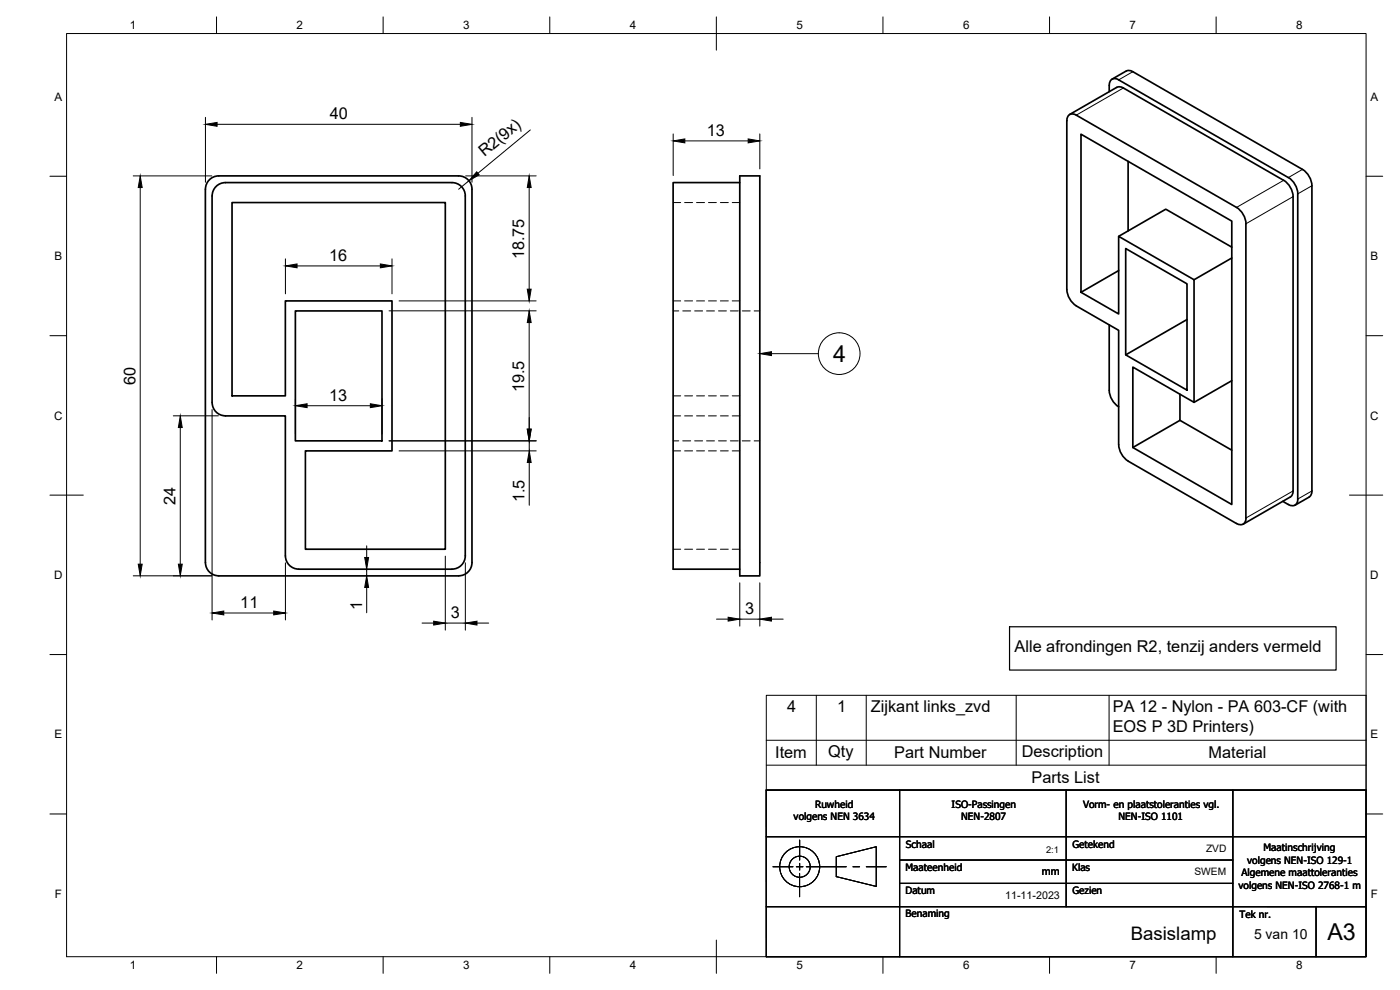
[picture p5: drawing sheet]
<svg xmlns="http://www.w3.org/2000/svg" width="420mm" height="297mm" viewBox="0 0 420 297" stroke-linecap="round" stroke-linejoin="round" font-family="sans-serif">
<!-- layer: Visible -->
<g fill="none" stroke="#000" stroke-width=".51">
<path d="M320.2 36.2v50.7M320.2 36.2a1.73 1.73 0 0 1 .8-1.8 1.73 1.73 0 0 1 2 .2l48.1 27.6a6.2 6.2 0 0 1 2.8 4.9v88.3M321 34.4l14.2-8.2 .7-.2 .8 .2 48.5 27.9a6.1 6.1 0 0 1 2.9 4.9l-.1 88.8-.2 .8-.6 .5-14.1 8.2M332.9 27.5a4 4 0 0 1 .6-3.6 1.86 1.86 0 0 1 2.2 .1l51 29.3M340 21.5l50.9 29.3M340 21.5l-.9-.3h-.8l-4.6 2.6M62.8 53.9a4 4 0 0 1 2.8-1.1h72.1a4 4 0 0 1 3.9 4v112a4 4 0 0 1-4 4h-72a4 4 0 0 1-4-4l.1-112a4 4 0 0 1 1.1-2.9zM63.6 58.8v62M63.7 58.8a4 4 0 0 1 3.9-4h68a4 4 0 0 1 4 4M139.6 58.8v108a4 4 0 0 1-4 4h-45.9a4 4 0 0 1-4-4M222 54.8h-20v116h20M222 52.8h6v120h-6z"/>
<path d="M324.4 40.3l45.3 26v85.1l-29.7-17.1v-24.2l18.4 10.6v-36.8l-22.7-13v23.3l-11.3-6.5zM338.6 48.4v20.9M386.7 53.3a6.1 6.1 0 0 1 2.8 4.9v91.5a1.74 1.74 0 0 1-.8 1.8 1.74 1.74 0 0 1-2-.1M390.9 50.8a6.2 6.2 0 0 1 2.8 4.9v91.6l-.1 .9-.4 .7-4.6 2.7M69.6 60.8h64v104h-41.9v-29.5h25.9v-45h-32v28.5h-16zM335.7 70.9l14.2-8.1 19.8 11.4M337.8 74.6l18.4 10.6v31.9l-18.4-10.6zM369.7 77.4l-11.3 6.5M88.6 93.3h26v39h-26zM320.2 86.9a6.2 6.2 0 0 0 2.8 4.9l12.7 7.3v34.3a6.3 6.3 0 0 0 2.9 4.9l32.5 18.8M332.9 97.5v19.7a6.2 6.2 0 0 0 2.8 4.8M335.7 81.2l-11.3 6.5"/>
<path d="M356.2 95.9l-18.4 10.6M354.1 118.3v7.8l-14.1 8.2M369.7 114.2l-11.3 6.5M63.7 120.8a4 4 0 0 0 4 4h17.9v42M354.1 126.1l15.6 9M373.9 155.4a1.74 1.74 0 0 1-.8 1.8 1.74 1.74 0 0 1-2-.1M385 150.4l1.7 1"/>
</g>
<!-- layer: Visible Narrow -->
<path d="M337.1 26.4l-14.1 8.2M340 21.5l-4.3 2.5M385.2 54.1l-14.1 8.1M388.1 59l-14.2 8.1M390.9 50.8l-4.2 2.5M393.7 55.7l-4.2 2.5M388.1 147.3l-14.2 8.1M393.7 147.3l-4.2 2.4" fill="none" stroke="#000" stroke-width=".3"/>
<!-- layer: Hidden -->
<g fill="none" stroke="#000" stroke-width=".3">
<path d="M202 60.8h2.3M205.5 60.8h2.4M209 60.8h2.4M212.6 60.8h2.4M216.2 60.8h2.4M219.8 60.8h2.2M202 90.3h2.3M202 93.3h1.7M204.9 93.3h2.4M205.5 90.3h2.4M208.5 93.3h2.4M209 90.3h2.4"/>
<path d="M212 93.3h2.4M212.6 90.3h2.4M215.6 93.3h2.4M216.2 90.3h2.4M219.2 93.3h2.4M219.8 90.3h2.2M222.8 93.3h2.3M226.3 93.3h1.7M202 118.8h2.3M205.5 118.8h2.4M209 118.8h2.4M212.6 118.8h2.4"/>
<path d="M216.2 118.8h2.4M219.8 118.8h2.2M202 124.8h2.3M202 135.3h2.3M202 132.3h1.7M204.9 132.3h2.4M205.5 124.8h2.4M205.5 135.3h2.4M208.5 132.3h2.4M209 124.8h2.4M209 135.3h2.4M212 132.3h2.4"/>
<path d="M212.6 124.8h2.4M212.6 135.3h2.4M215.6 132.3h2.4M216.2 124.8h2.4M216.2 135.3h2.4M219.2 132.3h2.4M219.8 124.8h2.2M219.8 135.3h2.2M222.8 132.3h2.3M226.3 132.3h1.7M202 164.8h2.3M205.5 164.8h2.4"/>
<path d="M209 164.8h2.4M212.6 164.8h2.4M216.2 164.8h2.4M219.8 164.8h2.2"/>
</g>
<!-- layer: TitleBlock -->
<g fill="none" stroke="#000" stroke-width=".3">
<path d="M240 252.1v5.9M240 259v2.1M251 257.1l12-3.1v12l-12-3zM232 260.1h6M239 260.1h2M240 262.1v7M242 260.1h12M256 260.1h2M260 260.1h6"/>
<circle cx="240" cy="260" r="6"/>
<circle cx="240" cy="260" r="3.2"/>
</g>
<path d="M230 237.1h180v49.9h-180zM270 237.1v49.9M320 237.1v35M370 237.1v49.9M230 251h180M270 258h100M230 272l180 .1M270 265.1h100M395 272v15" fill="none" stroke="#000" stroke-width=".36"/>
<!-- layer: Border -->
<g fill="none" stroke="#000" stroke-width=".3">
<path d="M20 10.1h390v276.9h-390zM65 5.1v5M115 5.1v5M165 5.1v5M215 5.1v10M265 5.1v5M315 5.1v5M365 5.1v5M15 52.9h5M410 52.9h5M15 100.7h5M410 100.7h5"/>
<path d="M15 148.6h10M405 148.6h10M15 196.4h5M410 196.4h5M15 244.2h5M410 244.2h5M65 287v5M115 287v5M165 287v5M215 282.1v9.9M265 287v5M315 287v5"/>
<path d="M365 287v5"/>
</g>
<!-- layer: FD_Dimensions -->
<g fill="none" stroke="#000" stroke-width=".3">
<path d="M61.7 35.2v19.5M65.2 37.3h73M141.6 35.2v19.5M159.2 39l-15.8 13M40 52.8h23.6M42.1 56.3v113M139.8 52.8h21.1M140.7 54.2l-3.1 2.6M158.8 56.3v30.5M202 40.2v12.5M205.5 42.3h19M228 40.2v10.5"/>
<path d="M85.7 77.7v10.5M89.2 79.8h25M117.6 77.7v10.5M116.8 93.3h44.1M119.8 90.3h41.1M158.8 96.8v32M88.6 119.6v10.6M114.7 119.6v10.6M52 124.8h13.6M54.1 128.3v41M63.6 122.9v63.1M92.2 121.7h18.9"/>
<path d="M116.8 132.3h44.1M119.8 135.3h41.1M158.8 132.3v3M158.8 138.8v12.8M40 172.8h23.6M85.7 168.9v17.1M110 163.8v3.5M110 170.8v2M110 176.3v7.6M133.6 166.9v22.2M139.7 168.9v20.2M222 174.9v13"/>
<path d="M228 174.9v13M67.2 183.9h14.9M126.7 187h3.5M133.6 187h6.1M143.2 187h3.5M215 185.8h3.5M222 185.8h6M231.5 185.8h3.5"/>
</g>
<g fill="#000" stroke="#000" stroke-width=".3">
<path d="M61.7 37.3l3.5-.6v1.2zM138.2 36.7l3.4 .6-3.4 .6zM42.1 52.8l.6 3.5h-1.2zM143.1 51.5l.7 .9-3.1 1.8zM158.8 52.8l.6 3.5h-1.2zM202 42.3l3.5-.6v1.2zM224.5 41.7l3.5 .6-3.5 .6zM85.7 79.8l3.5-.6v1.2zM114.2 79.2l3.4 .6-3.4 .6zM158.8 93.3l.6 3.5h-1.2zM158.2 86.8h1.2l-.6 3.5zM54.1 124.8l.6 3.5h-1.2z"/>
<path d="M88.6 121.7l3.6-.6v1.2zM111.1 121.1l3.6 .6-3.6 .6zM158.2 128.8h1.2l-.6 3.5zM158.8 135.3l.6 3.5h-1.2zM41.5 169.3h1.2l-.6 3.5zM53.5 169.3h1.2l-.6 3.5zM109.5 167.3h1.1l-.6 3.5zM110 172.8l.6 3.5h-1.1zM63.6 183.9l3.6-.6v1.2zM82.1 183.3l3.6 .6-3.6 .6zM130.2 186.4l3.4 .6-3.4 .5zM139.7 187l3.5-.6v1.1z"/>
<path d="M218.5 185.2l3.5 .6-3.5 .6zM228 185.8l3.5-.6v1.2z"/>
</g>
<!-- layer: Parts Lists -->
<path d="M230 208.6h180v28.5h-180zM245 208.6v21M260 208.6v21M305 208.6v21M332.8 208.6v21M230 229.6h180M230 222.1h180" fill="none" stroke="#000" stroke-width=".3"/>
<!-- layer: Balloons -->
<g fill="none" stroke="#000" stroke-width=".3">
<path d="M231.5 106.1h14.1"/>
<circle cx="251.9" cy="106.1" r="6.3"/>
</g>
<path d="M228 106.1l3.5-.6v1.2z" fill="#000" stroke="#000" stroke-width=".3"/>
<!-- layer: Sketch1 -->
<path d="M303 188.1h98v12.9h-98z" fill="none" stroke="#000" stroke-width=".36"/>
<g font-size="7">
<text x="250" y="108.6">4</text>
<text x="398.4" y="282">A3</text>
</g>
<text font-size="5.6" x="339.3" y="282">Basislamp</text>
<g font-size="4.9">
<text x="99" y="35.8">40</text>
<text x="212.2" y="40.8">13</text>
<text x="145.4" y="47.3" transform="rotate(-40 145.4 47.3)">R2(9x)</text>
<text x="157.4" y="77.8" transform="rotate(-90 157.4 77.8)">18.75</text>
<text x="98.8" y="78.3">16</text>
<text x="40.6" y="115.5" transform="rotate(-90 40.6 115.5)">60</text>
<text x="157.4" y="117.7" transform="rotate(-90 157.4 117.7)">19.5</text>
<text x="98.8" y="120.3">13</text>
<text x="52.7" y="151.5" transform="rotate(-90 52.7 151.5)">24</text>
<text x="157.4" y="150.7" transform="rotate(-90 157.4 150.7)">1.5</text>
<text x="72.1" y="182.5">11</text>
<text x="108.6" y="183" transform="rotate(-90 108.6 183)">1</text>
<text x="135.3" y="185.5">3</text>
<text x="223.7" y="184.3">3</text>
<text x="304.5" y="195.7">Alle afrondingen R2, tenzij anders vermeld</text>
<text x="236.2" y="213.5">4</text>
<text x="251.3" y="213.6">1</text>
<text x="261.4" y="213.6">Zijkant links_zvd</text>
<text x="334" y="213.7">PA 12 - Nylon - PA 603-CF (with</text>
<text x="333.9" y="219.6">EOS P 3D Printers)</text>
<text x="232.6" y="227.6">Item</text>
<text x="248.6" y="227.1">Qty</text>
<text x="268.4" y="227.6">Part Number</text>
<text x="306.7" y="227.1">Description</text>
<text x="362.7" y="227.6">Material</text>
<text x="309.6" y="235">Parts List</text>
</g>
<text font-size="4.2" x="376.3" y="281.9">5 van 10</text>
<g font-size="3.5">
<text x="39" y="8.8">1</text>
<text x="89" y="8.8">2</text>
<text x="139" y="8.8">3</text>
<text x="189" y="8.8">4</text>
<text x="239" y="8.8">5</text>
<text x="289" y="8.8">6</text>
<text x="339" y="8.8">7</text>
<text x="389" y="8.8">8</text>
<text x="16.3" y="30.2">A</text>
<text x="411.3" y="30.2">A</text>
<text x="16.3" y="78">B</text>
<text x="411.3" y="78">B</text>
<text x="16.2" y="125.9">C</text>
<text x="411.2" y="125.9">C</text>
<text x="16.2" y="173.7">D</text>
<text x="411.2" y="173.7">D</text>
<text x="16.3" y="221.6">E</text>
<text x="411.3" y="221.6">E</text>
<text x="16.4" y="269.4">F</text>
<text x="411.4" y="269.4">F</text>
<text x="39" y="290.8">1</text>
<text x="89" y="290.8">2</text>
<text x="139" y="290.8">3</text>
<text x="189" y="290.8">4</text>
<text x="239" y="290.8">5</text>
<text x="289" y="290.8">6</text>
<text x="339" y="290.8">7</text>
<text x="389" y="290.8">8</text>
</g>
<g font-size="3.2">
<text x="312.7" y="262.5">mm</text>
<text x="301.7" y="269.7">11-11-2023</text>
</g>
<g font-size="3.1">
<text x="361.9" y="255.6">ZVD</text>
<text x="358.5" y="262.6">SWEM</text>
</g>
<g font-size="3">
<text x="244.6" y="242.3">Ruwheid</text>
<text x="285.6" y="242.3">ISO-Passingen</text>
<text x="325" y="242.3">Vorm- en plaatstoleranties vgl.</text>
<text x="238.2" y="246.1">volgens NEN 3634</text>
<text x="288.5" y="246">NEN-2807</text>
<text x="335.7" y="246.1">NEN-ISO 1101</text>
<text x="271.9" y="254.3">Schaal</text>
<text x="321.9" y="254.3">Getekend</text>
<text x="379.2" y="255.3">Maatinschrijving</text>
<text x="271.8" y="261.4">Maateenheid</text>
<text x="321.8" y="261.4">Klas</text>
<text x="372.6" y="262.9">Algemene maattoleranties</text>
<text x="374.3" y="259.1">volgens NEN-ISO 129-1</text>
<text x="271.8" y="268.3">Datum</text>
<text x="321.9" y="268.3">Gezien</text>
<text x="371.7" y="266.6">volgens NEN-ISO 2768-1 m</text>
<text x="271.8" y="275.3">Benaming</text>
<text x="372" y="275.3">Tek nr.</text>
</g>
<text font-size="2.8" x="313.9" y="255.8">2:1</text>
</svg>
